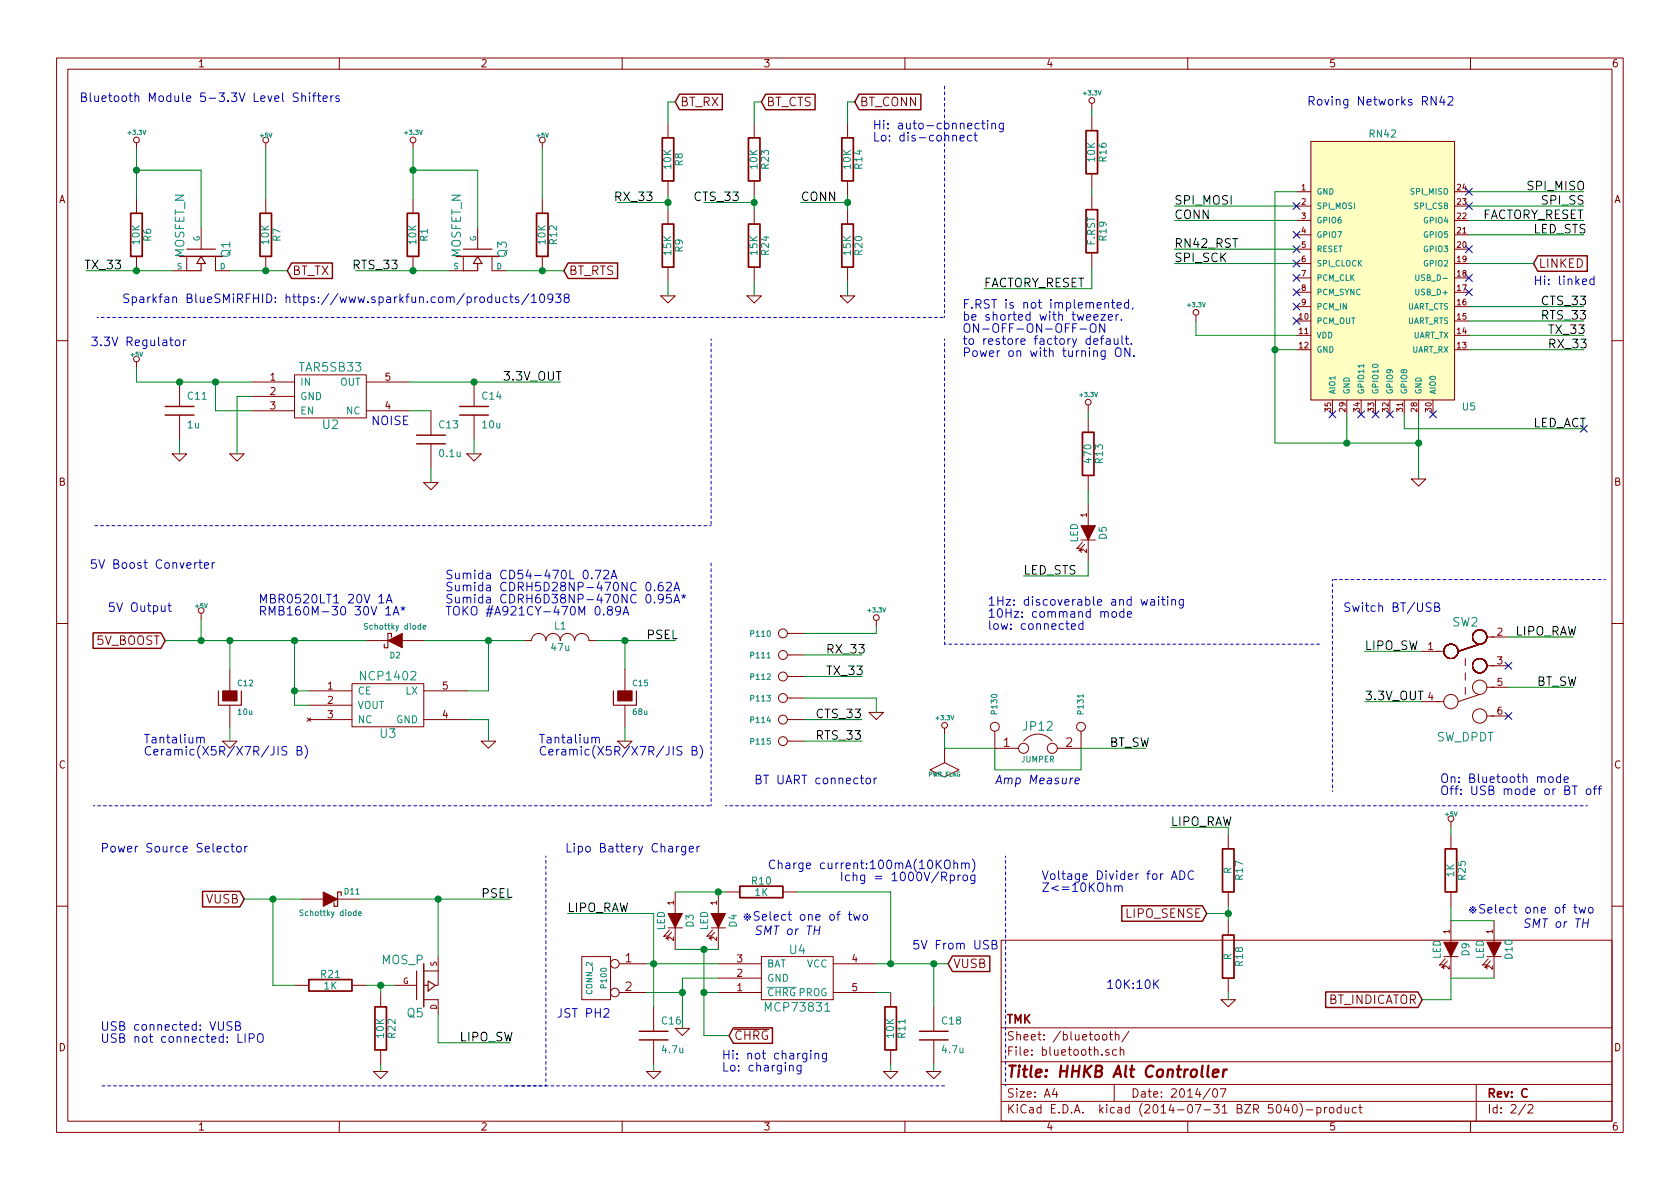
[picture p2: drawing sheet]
EESchema Schematic File Version 2
LIBS:keyboard_parts
LIBS:HHKB_controller-cache
LIBS:power
LIBS:device
LIBS:transistors
LIBS:conn
LIBS:linear
LIBS:regul
LIBS:74xx
LIBS:cmos4000
LIBS:adc-dac
LIBS:memory
LIBS:xilinx
LIBS:special
LIBS:microcontrollers
LIBS:dsp
LIBS:microchip
LIBS:analog_switches
LIBS:motorola
LIBS:texas
LIBS:intel
LIBS:audio
LIBS:interface
LIBS:digital-audio
LIBS:philips
LIBS:display
LIBS:cypress
LIBS:siliconi
LIBS:opto
LIBS:atmel
LIBS:contrib
LIBS:valves
LIBS:HHKB_controller-cache
EELAYER 24 0
EELAYER END
$Descr A4 11693 8268
encoding utf-8
Sheet 2 2
Title "HHKB Alt Controller"
Date "2014/07"
Rev "C"
Comp "TMK"
Comment1 ""
Comment2 ""
Comment3 ""
Comment4 ""
$EndDescr
$Comp
L CONN_2 P100
U 1 1
P 4150 6800
F 0 "P100" V 4100 6800 40  0000 C CNN
F 1 "CONN_2" V 4200 6800 40  0000 C CNN
F 2 "" H 4150 6800 60  0000 C CNN
F 3 "" H 4150 6800 60  0000 C CNN
	1    4150 6800
	-1   0    0    -1  
$EndComp
Text Notes 3875 7075 0    60   ~ 0
JST PH2
$Comp
L GND #PWR030
U 1 1
P 4750 7150
F 0 "#PWR030" H 4750 7150 30  0001 C CNN
F 1 "GND" H 4750 7080 30  0001 C CNN
F 2 "" H 4750 7150 60  0000 C CNN
F 3 "" H 4750 7150 60  0000 C CNN
	1    4750 7150
	1    0    0    -1  
$EndComp
$Comp
L LTC4054 U4
U 1 1
P 5550 6800
F 0 "U4" H 5550 6600 60  0000 C CNN
F 1 "MCP73831" H 5550 7000 60  0000 C CNN
F 2 "" H 5550 6800 60  0000 C CNN
F 3 "" H 5550 6800 60  0000 C CNN
	1    5550 6800
	1    0    0    1   
$EndComp
Text GLabel 6600 6700 2    60   Input ~ 0
VUSB
$Comp
L HT7750A U3
U 1 1
P 2700 4900
F 0 "U3" H 2700 4700 60  0000 C CNN
F 1 "NCP1402" H 2700 5100 60  0000 C CNN
F 2 "" H 2700 4900 60  0000 C CNN
F 3 "" H 2700 4900 60  0000 C CNN
	1    2700 4900
	1    0    0    -1  
$EndComp
$Comp
L C C11
U 1 1
P 1250 2850
F 0 "C11" H 1300 2950 50  0000 L CNN
F 1 "1u" H 1300 2750 50  0000 L CNN
F 2 "" H 1250 2850 60  0000 C CNN
F 3 "" H 1250 2850 60  0000 C CNN
	1    1250 2850
	1    0    0    -1  
$EndComp
$Comp
L C C14
U 1 1
P 3300 2850
F 0 "C14" H 3350 2950 50  0000 L CNN
F 1 "10u" H 3350 2750 50  0000 L CNN
F 2 "" H 3300 2850 60  0000 C CNN
F 3 "" H 3300 2850 60  0000 C CNN
	1    3300 2850
	1    0    0    -1  
$EndComp
$Comp
L CAPAPOL C15
U 1 1
P 4350 4850
F 0 "C15" H 4400 4950 40  0000 L CNN
F 1 "68u" H 4400 4750 40  0000 L CNN
F 2 "" H 4450 4700 30  0000 C CNN
F 3 "" H 4350 4850 300 0000 C CNN
	1    4350 4850
	1    0    0    -1  
$EndComp
$Comp
L CAPAPOL C12
U 1 1
P 1600 4850
F 0 "C12" H 1650 4950 40  0000 L CNN
F 1 "10u" H 1650 4750 40  0000 L CNN
F 2 "" H 1700 4700 30  0000 C CNN
F 3 "" H 1600 4850 300 0000 C CNN
	1    1600 4850
	1    0    0    -1  
$EndComp
$Comp
L INDUCTOR_SMALL L1
U 1 1
P 3900 4450
F 0 "L1" H 3900 4550 50  0000 C CNN
F 1 "47u" H 3900 4400 50  0000 C CNN
F 2 "" H 3900 4450 60  0000 C CNN
F 3 "" H 3900 4450 60  0000 C CNN
	1    3900 4450
	1    0    0    -1  
$EndComp
Text Label 4500 4450 0    60   ~ 0
PSEL
$Comp
L GND #PWR031
U 1 1
P 1600 5150
F 0 "#PWR031" H 1600 5150 30  0001 C CNN
F 1 "GND" H 1600 5080 30  0001 C CNN
F 2 "" H 1600 5150 60  0000 C CNN
F 3 "" H 1600 5150 60  0000 C CNN
	1    1600 5150
	1    0    0    -1  
$EndComp
$Comp
L GND #PWR032
U 1 1
P 4350 5150
F 0 "#PWR032" H 4350 5150 30  0001 C CNN
F 1 "GND" H 4350 5080 30  0001 C CNN
F 2 "" H 4350 5150 60  0000 C CNN
F 3 "" H 4350 5150 60  0000 C CNN
	1    4350 5150
	1    0    0    -1  
$EndComp
$Comp
L GND #PWR033
U 1 1
P 3400 5150
F 0 "#PWR033" H 3400 5150 30  0001 C CNN
F 1 "GND" H 3400 5080 30  0001 C CNN
F 2 "" H 3400 5150 60  0000 C CNN
F 3 "" H 3400 5150 60  0000 C CNN
	1    3400 5150
	1    0    0    -1  
$EndComp
Text Notes 1000 5250 0    60   ~ 0
Tantalium\nCeramic(X5R/X7R/JIS B)
Text Notes 3750 5250 0    60   ~ 0
Tantalium\nCeramic(X5R/X7R/JIS B)
Text GLabel 1150 4450 0    60   Input ~ 0
5V_BOOST
$Comp
L LDO_REGULATOR U2
U 1 1
P 2300 2750
F 0 "U2" H 2300 2550 60  0000 C CNN
F 1 "TAR5SB33" H 2300 2950 60  0000 C CNN
F 2 "" H 2300 2750 60  0000 C CNN
F 3 "" H 2300 2750 60  0000 C CNN
	1    2300 2750
	1    0    0    -1  
$EndComp
$Comp
L GND #PWR034
U 1 1
P 1250 3150
F 0 "#PWR034" H 1250 3150 30  0001 C CNN
F 1 "GND" H 1250 3080 30  0001 C CNN
F 2 "" H 1250 3150 60  0000 C CNN
F 3 "" H 1250 3150 60  0000 C CNN
	1    1250 3150
	1    0    0    -1  
$EndComp
$Comp
L GND #PWR035
U 1 1
P 3300 3150
F 0 "#PWR035" H 3300 3150 30  0001 C CNN
F 1 "GND" H 3300 3080 30  0001 C CNN
F 2 "" H 3300 3150 60  0000 C CNN
F 3 "" H 3300 3150 60  0000 C CNN
	1    3300 3150
	1    0    0    -1  
$EndComp
$Comp
L GND #PWR036
U 1 1
P 1650 3150
F 0 "#PWR036" H 1650 3150 30  0001 C CNN
F 1 "GND" H 1650 3080 30  0001 C CNN
F 2 "" H 1650 3150 60  0000 C CNN
F 3 "" H 1650 3150 60  0000 C CNN
	1    1650 3150
	1    0    0    -1  
$EndComp
$Comp
L C C13
U 1 1
P 3000 3050
F 0 "C13" H 3050 3150 50  0000 L CNN
F 1 "0.1u" H 3050 2950 50  0000 L CNN
F 2 "" H 3000 3050 60  0000 C CNN
F 3 "" H 3000 3050 60  0000 C CNN
	1    3000 3050
	1    0    0    -1  
$EndComp
$Comp
L GND #PWR037
U 1 1
P 3000 3350
F 0 "#PWR037" H 3000 3350 30  0001 C CNN
F 1 "GND" H 3000 3280 30  0001 C CNN
F 2 "" H 3000 3350 60  0000 C CNN
F 3 "" H 3000 3350 60  0000 C CNN
	1    3000 3350
	1    0    0    -1  
$EndComp
Text Notes 2850 2950 2    60   ~ 0
NOISE
Text Notes 1500 3950 2    60   ~ 0
5V Boost Converter
Text Notes 1300 2400 2    60   ~ 0
3.3V Regulator
Text Notes 2375 700  2    60   ~ 0
Bluetooth Module 5-3.3V Level Shifters
$Comp
L R R6
U 1 1
P 950 1625
F 0 "R6" V 1030 1625 50  0000 C CNN
F 1 "10K" V 950 1625 50  0000 C CNN
F 2 "" H 950 1625 60  0000 C CNN
F 3 "" H 950 1625 60  0000 C CNN
	1    950  1625
	1    0    0    -1  
$EndComp
$Comp
L R R7
U 1 1
P 1850 1625
F 0 "R7" V 1930 1625 50  0000 C CNN
F 1 "10K" V 1850 1625 50  0000 C CNN
F 2 "" H 1850 1625 60  0000 C CNN
F 3 "" H 1850 1625 60  0000 C CNN
	1    1850 1625
	1    0    0    -1  
$EndComp
$Comp
L R R8
U 1 1
P 4650 1100
F 0 "R8" V 4730 1100 50  0000 C CNN
F 1 "10K" V 4650 1100 50  0000 C CNN
F 2 "" H 4650 1100 60  0000 C CNN
F 3 "" H 4650 1100 60  0000 C CNN
	1    4650 1100
	1    0    0    -1  
$EndComp
$Comp
L R R9
U 1 1
P 4650 1700
F 0 "R9" V 4730 1700 50  0000 C CNN
F 1 "15K" V 4650 1700 50  0000 C CNN
F 2 "" H 4650 1700 60  0000 C CNN
F 3 "" H 4650 1700 60  0000 C CNN
	1    4650 1700
	1    0    0    -1  
$EndComp
$Comp
L GND #PWR038
U 1 1
P 4650 2050
F 0 "#PWR038" H 4650 2050 30  0001 C CNN
F 1 "GND" H 4650 1980 30  0001 C CNN
F 2 "" H 4650 2050 60  0000 C CNN
F 3 "" H 4650 2050 60  0000 C CNN
	1    4650 2050
	1    0    0    -1  
$EndComp
$Comp
L +5V #PWR039
U 1 1
P 1850 1025
F 0 "#PWR039" H 1850 1115 20  0001 C CNN
F 1 "+5V" H 1850 1115 30  0000 C CNN
F 2 "" H 1850 1025 60  0000 C CNN
F 3 "" H 1850 1025 60  0000 C CNN
	1    1850 1025
	1    0    0    -1  
$EndComp
$Comp
L +3.3V #PWR040
U 1 1
P 950 1025
F 0 "#PWR040" H 950 985 30  0001 C CNN
F 1 "+3.3V" H 950 1135 30  0000 C CNN
F 2 "" H 950 1025 60  0000 C CNN
F 3 "" H 950 1025 60  0000 C CNN
	1    950  1025
	1    0    0    -1  
$EndComp
Text Label 850  1875 2    60   ~ 0
TX_33
Text Label 4550 1400 2    60   ~ 0
RX_33
Text GLabel 4700 700  2    60   Input ~ 0
BT_RX
Text GLabel 2000 1875 2    60   Input ~ 0
BT_TX
Text Notes 4875 5925 2    60   ~ 0
Lipo Battery Charger
Text Notes 10125 725  2    60   ~ 0
Roving Networks RN42
$Comp
L LED D4
U 1 1
P 5000 6400
F 0 "D4" H 5000 6500 50  0000 C CNN
F 1 "LED" H 5000 6300 50  0000 C CNN
F 2 "" H 5000 6400 60  0000 C CNN
F 3 "" H 5000 6400 60  0000 C CNN
	1    5000 6400
	0    1    1    0   
$EndComp
$Comp
L R R10
U 1 1
P 5300 6200
F 0 "R10" V 5380 6200 50  0000 C CNN
F 1 "1K" V 5300 6200 50  0000 C CNN
F 2 "" H 5300 6200 60  0000 C CNN
F 3 "" H 5300 6200 60  0000 C CNN
	1    5300 6200
	0    -1   -1   0   
$EndComp
$Comp
L R R11
U 1 1
P 6200 7150
F 0 "R11" V 6280 7150 50  0000 C CNN
F 1 "10K" V 6200 7150 50  0000 C CNN
F 2 "" H 6200 7150 60  0000 C CNN
F 3 "" H 6200 7150 60  0000 C CNN
	1    6200 7150
	1    0    0    -1  
$EndComp
$Comp
L GND #PWR041
U 1 1
P 6200 7450
F 0 "#PWR041" H 6200 7450 30  0001 C CNN
F 1 "GND" H 6200 7380 30  0001 C CNN
F 2 "" H 6200 7450 60  0000 C CNN
F 3 "" H 6200 7450 60  0000 C CNN
	1    6200 7450
	1    0    0    -1  
$EndComp
Text Notes 6800 6125 2    60   ~ 0
Charge current:100mA(10KOhm)\nIchg = 1000V/Rprog
Text Notes 6350 6600 0    60   ~ 0
5V From USB
Text Notes 750  4250 0    60   ~ 0
5V Output
$Comp
L CONN_1 P111
U 1 1
P 5450 4550
F 0 "P111" H 5530 4550 40  0000 L CNN
F 1 "CONN_1" H 5450 4605 30  0001 C CNN
F 2 "" H 5450 4550 60  0000 C CNN
F 3 "" H 5450 4550 60  0000 C CNN
	1    5450 4550
	-1   0    0    1   
$EndComp
$Comp
L CONN_1 P112
U 1 1
P 5450 4700
F 0 "P112" H 5530 4700 40  0000 L CNN
F 1 "CONN_1" H 5450 4755 30  0001 C CNN
F 2 "" H 5450 4700 60  0000 C CNN
F 3 "" H 5450 4700 60  0000 C CNN
	1    5450 4700
	-1   0    0    1   
$EndComp
$Comp
L CONN_1 P110
U 1 1
P 5450 4400
F 0 "P110" H 5530 4400 40  0000 L CNN
F 1 "CONN_1" H 5450 4455 30  0001 C CNN
F 2 "" H 5450 4400 60  0000 C CNN
F 3 "" H 5450 4400 60  0000 C CNN
	1    5450 4400
	-1   0    0    1   
$EndComp
$Comp
L CONN_1 P113
U 1 1
P 5450 4850
F 0 "P113" H 5530 4850 40  0000 L CNN
F 1 "CONN_1" H 5450 4905 30  0001 C CNN
F 2 "" H 5450 4850 60  0000 C CNN
F 3 "" H 5450 4850 60  0000 C CNN
	1    5450 4850
	-1   0    0    1   
$EndComp
Text Label 5750 4550 0    60   ~ 0
RX_33
Text Label 5750 4700 0    60   ~ 0
TX_33
Text Notes 5250 5450 0    60   ~ 0
BT UART connector
$Comp
L +3.3V #PWR042
U 1 1
P 6100 4350
F 0 "#PWR042" H 6100 4310 30  0001 C CNN
F 1 "+3.3V" H 6100 4460 30  0000 C CNN
F 2 "" H 6100 4350 60  0000 C CNN
F 3 "" H 6100 4350 60  0000 C CNN
	1    6100 4350
	1    0    0    -1  
$EndComp
$Comp
L GND #PWR043
U 1 1
P 6100 4950
F 0 "#PWR043" H 6100 4950 30  0001 C CNN
F 1 "GND" H 6100 4880 30  0001 C CNN
F 2 "" H 6100 4950 60  0000 C CNN
F 3 "" H 6100 4950 60  0000 C CNN
	1    6100 4950
	1    0    0    -1  
$EndComp
$Comp
L CONN_1 P115
U 1 1
P 5450 5150
F 0 "P115" H 5530 5150 40  0000 L CNN
F 1 "CONN_1" H 5450 5205 30  0001 C CNN
F 2 "" H 5450 5150 60  0000 C CNN
F 3 "" H 5450 5150 60  0000 C CNN
	1    5450 5150
	-1   0    0    1   
$EndComp
Text Label 6000 5150 2    60   ~ 0
RTS_33
$Comp
L C C18
U 1 1
P 6500 7200
F 0 "C18" H 6550 7300 50  0000 L CNN
F 1 "4.7u" H 6550 7100 50  0000 L CNN
F 2 "" H 6500 7200 60  0000 C CNN
F 3 "" H 6500 7200 60  0000 C CNN
	1    6500 7200
	1    0    0    -1  
$EndComp
$Comp
L GND #PWR044
U 1 1
P 6500 7450
F 0 "#PWR044" H 6500 7450 30  0001 C CNN
F 1 "GND" H 6500 7380 30  0001 C CNN
F 2 "" H 6500 7450 60  0000 C CNN
F 3 "" H 6500 7450 60  0000 C CNN
	1    6500 7450
	1    0    0    -1  
$EndComp
$Comp
L DIODESCH D2
U 1 1
P 2750 4450
F 0 "D2" H 2750 4550 40  0000 C CNN
F 1 "Schottky diode" H 2750 4350 40  0000 C CNN
F 2 "" H 2750 4450 60  0000 C CNN
F 3 "" H 2750 4450 60  0000 C CNN
	1    2750 4450
	-1   0    0    1   
$EndComp
$Comp
L LED D3
U 1 1
P 4700 6400
F 0 "D3" H 4700 6500 50  0000 C CNN
F 1 "LED" H 4700 6300 50  0000 C CNN
F 2 "" H 4700 6400 60  0000 C CNN
F 3 "" H 4700 6400 60  0000 C CNN
	1    4700 6400
	0    1    1    0   
$EndComp
$Comp
L MOSFET_N Q1
U 1 1
P 1400 1775
F 0 "Q1" H 1410 1945 60  0000 R CNN
F 1 "MOSFET_N" H 1410 1625 60  0000 R CNN
F 2 "" H 1400 1775 60  0000 C CNN
F 3 "" H 1400 1775 60  0000 C CNN
	1    1400 1775
	0    1    1    0   
$EndComp
$Comp
L CONN_1 P130
U 1 1
P 6925 5050
F 0 "P130" H 7005 5050 40  0000 L CNN
F 1 "CONN_1" H 6925 5105 30  0001 C CNN
F 2 "" H 6925 5050 60  0000 C CNN
F 3 "" H 6925 5050 60  0000 C CNN
	1    6925 5050
	0    -1   -1   0   
$EndComp
$Comp
L CONN_1 P131
U 1 1
P 7525 5050
F 0 "P131" H 7605 5050 40  0000 L CNN
F 1 "CONN_1" H 7525 5105 30  0001 C CNN
F 2 "" H 7525 5050 60  0000 C CNN
F 3 "" H 7525 5050 60  0000 C CNN
	1    7525 5050
	0    -1   -1   0   
$EndComp
$Comp
L JUMPER JP12
U 1 1
P 7225 5200
F 0 "JP12" H 7225 5350 60  0000 C CNN
F 1 "JUMPER" H 7225 5120 40  0000 C CNN
F 2 "" H 7225 5200 60  0000 C CNN
F 3 "" H 7225 5200 60  0000 C CNN
	1    7225 5200
	1    0    0    -1  
$EndComp
Text Notes 6925 5450 0    60   Italic 0
Amp Measure
$Comp
L LED D5
U 1 1
P 7575 3700
F 0 "D5" H 7575 3800 50  0000 C CNN
F 1 "LED" H 7575 3600 50  0000 C CNN
F 2 "" H 7575 3700 60  0000 C CNN
F 3 "" H 7575 3700 60  0000 C CNN
	1    7575 3700
	0    1    1    0   
$EndComp
Text Notes 5250 6500 0    60   Italic 0
SMT or TH
$Comp
L R R17
U 1 1
P 8550 6050
F 0 "R17" V 8630 6050 50  0000 C CNN
F 1 "R" V 8550 6050 50  0000 C CNN
F 2 "" H 8550 6050 60  0000 C CNN
F 3 "" H 8550 6050 60  0000 C CNN
	1    8550 6050
	1    0    0    -1  
$EndComp
$Comp
L R R18
U 1 1
P 8550 6650
F 0 "R18" V 8630 6650 50  0000 C CNN
F 1 "R" V 8550 6650 50  0000 C CNN
F 2 "" H 8550 6650 60  0000 C CNN
F 3 "" H 8550 6650 60  0000 C CNN
	1    8550 6650
	1    0    0    -1  
$EndComp
$Comp
L GND #PWR045
U 1 1
P 8550 6950
F 0 "#PWR045" H 8550 6950 30  0001 C CNN
F 1 "GND" H 8550 6880 30  0001 C CNN
F 2 "" H 8550 6950 60  0000 C CNN
F 3 "" H 8550 6950 60  0000 C CNN
	1    8550 6950
	1    0    0    -1  
$EndComp
Text GLabel 8400 6350 0    60   Input ~ 0
LIPO_SENSE
Text Notes 7250 6200 0    60   ~ 0
Voltage Divider for ADC\nZ<=10KOhm
$Comp
L RN42 U5
U 1 1
P 9625 1875
F 0 "U5" H 10225 925 50  0000 C CNN
F 1 "RN42" H 9625 2825 50  0000 C CNN
F 2 "" H 9625 1875 60  0000 C CNN
F 3 "" H 9625 1875 60  0000 C CNN
	1    9625 1875
	1    0    0    -1  
$EndComp
$Comp
L GND #PWR046
U 1 1
P 9875 3325
F 0 "#PWR046" H 9875 3325 30  0001 C CNN
F 1 "GND" H 9875 3255 30  0001 C CNN
F 2 "" H 9875 3325 60  0000 C CNN
F 3 "" H 9875 3325 60  0000 C CNN
	1    9875 3325
	1    0    0    -1  
$EndComp
Text Label 10775 2325 0    60   ~ 0
TX_33
Text Label 10775 2425 0    60   ~ 0
RX_33
NoConn ~ 9025 1925
NoConn ~ 9025 2025
NoConn ~ 9025 2125
NoConn ~ 9025 2225
NoConn ~ 10225 1925
NoConn ~ 10225 2025
Text Label 8175 1725 0    60   ~ 0
RN42_RST
Text Label 10675 2975 0    60   ~ 0
LED_ACT
Text Label 10675 1625 0    60   ~ 0
LED_STS
Text Label 10725 2125 0    60   ~ 0
CTS_33
Text Label 10725 2225 0    60   ~ 0
RTS_33
NoConn ~ 10225 1725
NoConn ~ 9025 1625
$Comp
L R R16
U 1 1
P 7600 1050
F 0 "R16" V 7680 1050 50  0000 C CNN
F 1 "10K" V 7600 1050 50  0000 C CNN
F 2 "" H 7600 1050 60  0000 C CNN
F 3 "" H 7600 1050 60  0000 C CNN
	1    7600 1050
	1    0    0    -1  
$EndComp
$Comp
L R R19
U 1 1
P 7600 1600
F 0 "R19" V 7680 1600 50  0000 C CNN
F 1 "F.RST" V 7600 1600 50  0000 C CNN
F 2 "" H 7600 1600 60  0000 C CNN
F 3 "" H 7600 1600 60  0000 C CNN
	1    7600 1600
	1    0    0    -1  
$EndComp
Text Label 10325 1525 0    60   ~ 0
FACTORY_RESET
$Comp
L +3.3V #PWR047
U 1 1
P 7600 750
F 0 "#PWR047" H 7600 710 30  0001 C CNN
F 1 "+3.3V" H 7600 860 30  0000 C CNN
F 2 "" H 7600 750 60  0000 C CNN
F 3 "" H 7600 750 60  0000 C CNN
	1    7600 750 
	1    0    0    -1  
$EndComp
Text Label 6850 2000 0    60   ~ 0
FACTORY_RESET
Text Notes 6700 2475 0    60   ~ 0
F.RST is not implemented,\nbe shorted with tweezer.\nON-OFF-ON-OFF-ON\nto restore factory default.\nPower on with turning ON.
$Comp
L +3.3V #PWR048
U 1 1
P 7575 2850
F 0 "#PWR048" H 7575 2810 30  0001 C CNN
F 1 "+3.3V" H 7575 2960 30  0000 C CNN
F 2 "" H 7575 2850 60  0000 C CNN
F 3 "" H 7575 2850 60  0000 C CNN
	1    7575 2850
	1    0    0    -1  
$EndComp
$Comp
L R R13
U 1 1
P 7575 3150
F 0 "R13" V 7655 3150 50  0000 C CNN
F 1 "470" V 7575 3150 50  0000 C CNN
F 2 "" H 7575 3150 60  0000 C CNN
F 3 "" H 7575 3150 60  0000 C CNN
	1    7575 3150
	1    0    0    -1  
$EndComp
Text Label 7125 4000 0    60   ~ 0
LED_STS
NoConn ~ 9675 2875
NoConn ~ 9575 2875
NoConn ~ 9475 2875
NoConn ~ 9275 2875
NoConn ~ 9975 2875
$Comp
L R R1
U 1 1
P 2875 1625
F 0 "R1" V 2955 1625 50  0000 C CNN
F 1 "10K" V 2875 1625 50  0000 C CNN
F 2 "" H 2875 1625 60  0000 C CNN
F 3 "" H 2875 1625 60  0000 C CNN
	1    2875 1625
	1    0    0    -1  
$EndComp
$Comp
L R R12
U 1 1
P 3775 1625
F 0 "R12" V 3855 1625 50  0000 C CNN
F 1 "10K" V 3775 1625 50  0000 C CNN
F 2 "" H 3775 1625 60  0000 C CNN
F 3 "" H 3775 1625 60  0000 C CNN
	1    3775 1625
	1    0    0    -1  
$EndComp
$Comp
L +5V #PWR049
U 1 1
P 3775 1025
F 0 "#PWR049" H 3775 1115 20  0001 C CNN
F 1 "+5V" H 3775 1115 30  0000 C CNN
F 2 "" H 3775 1025 60  0000 C CNN
F 3 "" H 3775 1025 60  0000 C CNN
	1    3775 1025
	1    0    0    -1  
$EndComp
$Comp
L +3.3V #PWR050
U 1 1
P 2875 1025
F 0 "#PWR050" H 2875 985 30  0001 C CNN
F 1 "+3.3V" H 2875 1135 30  0000 C CNN
F 2 "" H 2875 1025 60  0000 C CNN
F 3 "" H 2875 1025 60  0000 C CNN
	1    2875 1025
	1    0    0    -1  
$EndComp
Text Label 2775 1875 2    60   ~ 0
RTS_33
Text GLabel 3925 1875 2    60   Input ~ 0
BT_RTS
$Comp
L MOSFET_N Q3
U 1 1
P 3325 1775
F 0 "Q3" H 3335 1945 60  0000 R CNN
F 1 "MOSFET_N" H 3335 1625 60  0000 R CNN
F 2 "" H 3325 1775 60  0000 C CNN
F 3 "" H 3325 1775 60  0000 C CNN
	1    3325 1775
	0    1    1    0   
$EndComp
Text Label 10625 1325 0    60   ~ 0
SPI_MISO
Text Label 10725 1425 0    60   ~ 0
SPI_SS
Text Label 8175 1425 0    60   ~ 0
SPI_MOSI
Text Label 8175 1825 0    60   ~ 0
SPI_SCK
Text Notes 6875 4375 0    60   ~ 0
1Hz: discoverable and waiting\n10Hz: command mode\nlow: connected
Text Notes 850  2100 0    60   ~ 0
Sparkfan BlueSMiRFHID: https://www.sparkfun.com/products/10938
NoConn ~ 9025 1725
Text Notes 700  5925 0    60   ~ 0
Power Source Selector
Text GLabel 1700 6250 0    60   Input ~ 0
VUSB
$Comp
L R R22
U 1 1
P 2650 7150
F 0 "R22" V 2730 7150 50  0000 C CNN
F 1 "10K" V 2650 7150 50  0000 C CNN
F 2 "" H 2650 7150 60  0000 C CNN
F 3 "" H 2650 7150 60  0000 C CNN
	1    2650 7150
	1    0    0    -1  
$EndComp
$Comp
L R R21
U 1 1
P 2300 6850
F 0 "R21" V 2380 6850 50  0000 C CNN
F 1 "1K" V 2300 6850 50  0000 C CNN
F 2 "" H 2300 6850 60  0000 C CNN
F 3 "" H 2300 6850 60  0000 C CNN
	1    2300 6850
	0    -1   -1   0   
$EndComp
$Comp
L MOS_P Q5
U 1 1
P 2950 6850
F 0 "Q5" H 2950 7040 60  0000 R CNN
F 1 "MOS_P" H 2950 6670 60  0000 R CNN
F 2 "" H 2950 6850 60  0000 C CNN
F 3 "" H 2950 6850 60  0000 C CNN
	1    2950 6850
	1    0    0    1   
$EndComp
Text Label 3350 6250 0    60   ~ 0
PSEL
$Comp
L GND #PWR051
U 1 1
P 2650 7450
F 0 "#PWR051" H 2650 7450 30  0001 C CNN
F 1 "GND" H 2650 7380 30  0001 C CNN
F 2 "" H 2650 7450 60  0000 C CNN
F 3 "" H 2650 7450 60  0000 C CNN
	1    2650 7450
	1    0    0    -1  
$EndComp
$Comp
L +5V #PWR052
U 1 1
P 1400 4300
F 0 "#PWR052" H 1400 4390 20  0001 C CNN
F 1 "+5V" H 1400 4390 30  0000 C CNN
F 2 "" H 1400 4300 60  0000 C CNN
F 3 "" H 1400 4300 60  0000 C CNN
	1    1400 4300
	1    0    0    -1  
$EndComp
$Comp
L +5V #PWR053
U 1 1
P 950 2550
F 0 "#PWR053" H 950 2640 20  0001 C CNN
F 1 "+5V" H 950 2640 30  0000 C CNN
F 2 "" H 950 2550 60  0000 C CNN
F 3 "" H 950 2550 60  0000 C CNN
	1    950  2550
	1    0    0    -1  
$EndComp
Text Notes 700  7250 0    60   ~ 0
USB connected: VUSB\nUSB not connected: LIPO
Text Notes 6050 6400 2    60   ~ 0
※Select one of two
Text Label 10550 4425 0    60   ~ 0
LIPO_RAW
$Comp
L +3.3V #PWR054
U 1 1
P 6575 5100
F 0 "#PWR054" H 6575 5060 30  0001 C CNN
F 1 "+3.3V" H 6575 5210 30  0000 C CNN
F 2 "" H 6575 5100 60  0000 C CNN
F 3 "" H 6575 5100 60  0000 C CNN
	1    6575 5100
	1    0    0    -1  
$EndComp
Text Label 9500 4525 0    60   ~ 0
LIPO_SW
Text Label 3200 7250 0    60   ~ 0
LIPO_SW
Text Label 3950 6350 0    60   ~ 0
LIPO_RAW
Text Label 10700 4775 0    60   ~ 0
BT_SW
$Comp
L +3.3V #PWR055
U 1 1
P 8325 2225
F 0 "#PWR055" H 8325 2185 30  0001 C CNN
F 1 "+3.3V" H 8325 2335 30  0000 C CNN
F 2 "" H 8325 2225 60  0000 C CNN
F 3 "" H 8325 2225 60  0000 C CNN
	1    8325 2225
	1    0    0    -1  
$EndComp
Text Notes 9350 4250 0    60   ~ 0
Switch BT/USB
$Comp
L R R23
U 1 1
P 5250 1100
F 0 "R23" V 5330 1100 50  0000 C CNN
F 1 "10K" V 5250 1100 50  0000 C CNN
F 2 "" H 5250 1100 60  0000 C CNN
F 3 "" H 5250 1100 60  0000 C CNN
	1    5250 1100
	1    0    0    -1  
$EndComp
$Comp
L R R24
U 1 1
P 5250 1700
F 0 "R24" V 5330 1700 50  0000 C CNN
F 1 "15K" V 5250 1700 50  0000 C CNN
F 2 "" H 5250 1700 60  0000 C CNN
F 3 "" H 5250 1700 60  0000 C CNN
	1    5250 1700
	1    0    0    -1  
$EndComp
$Comp
L GND #PWR056
U 1 1
P 5250 2050
F 0 "#PWR056" H 5250 2050 30  0001 C CNN
F 1 "GND" H 5250 1980 30  0001 C CNN
F 2 "" H 5250 2050 60  0000 C CNN
F 3 "" H 5250 2050 60  0000 C CNN
	1    5250 2050
	1    0    0    -1  
$EndComp
Text Label 5150 1400 2    60   ~ 0
CTS_33
Text GLabel 5300 700  2    60   Input ~ 0
BT_CTS
Text Label 8150 5750 0    60   ~ 0
LIPO_RAW
Text GLabel 9900 6950 0    60   Input ~ 0
BT_INDICATOR
$Comp
L R R25
U 1 1
P 10100 6050
F 0 "R25" V 10180 6050 50  0000 C CNN
F 1 "1K" V 10100 6050 50  0000 C CNN
F 2 "" H 10100 6050 60  0000 C CNN
F 3 "" H 10100 6050 60  0000 C CNN
	1    10100 6050
	1    0    0    -1  
$EndComp
$Comp
L LED D9
U 1 1
P 10100 6600
F 0 "D9" H 10100 6700 50  0000 C CNN
F 1 "LED" H 10100 6500 50  0000 C CNN
F 2 "" H 10100 6600 60  0000 C CNN
F 3 "" H 10100 6600 60  0000 C CNN
	1    10100 6600
	0    1    1    0   
$EndComp
$Comp
L LED D10
U 1 1
P 10400 6600
F 0 "D10" H 10400 6700 50  0000 C CNN
F 1 "LED" H 10400 6500 50  0000 C CNN
F 2 "" H 10400 6600 60  0000 C CNN
F 3 "" H 10400 6600 60  0000 C CNN
	1    10400 6600
	0    1    1    0   
$EndComp
$Comp
L +5V #PWR057
U 1 1
P 10100 5750
F 0 "#PWR057" H 10100 5840 20  0001 C CNN
F 1 "+5V" H 10100 5840 30  0000 C CNN
F 2 "" H 10100 5750 60  0000 C CNN
F 3 "" H 10100 5750 60  0000 C CNN
	1    10100 5750
	1    0    0    -1  
$EndComp
Text Notes 11100 6350 2    60   ~ 0
※Select one of two
Text Notes 10600 6450 0    60   Italic 0
SMT or TH
$Comp
L CONN_1 P114
U 1 1
P 5450 5000
F 0 "P114" H 5530 5000 40  0000 L CNN
F 1 "CONN_1" H 5450 5055 30  0001 C CNN
F 2 "" H 5450 5000 60  0000 C CNN
F 3 "" H 5450 5000 60  0000 C CNN
	1    5450 5000
	-1   0    0    1   
$EndComp
Text Label 6000 5000 2    60   ~ 0
CTS_33
Text Notes 10025 5525 0    60   ~ 0
On: Bluetooth mode\nOff: USB mode or BT off
$Comp
L SW_DPDT SW2
U 1 1
P 10200 4725
F 0 "SW2" H 10200 5125 60  0000 C CNN
F 1 "SW_DPDT" H 10200 4325 60  0000 C CNN
F 2 "" H 10150 4725 60  0000 C CNN
F 3 "" H 10150 4725 60  0000 C CNN
	1    10200 4725
	1    0    0    -1  
$EndComp
NoConn ~ 10500 4975
NoConn ~ 10500 4625
Text Label 7725 5200 0    60   ~ 0
BT_SW
Text Label 3500 2650 0    60   ~ 0
3.3V_OUT
Text Label 9500 4875 0    60   ~ 0
3.3V_OUT
$Comp
L PWR_FLAG #FLG058
U 1 1
P 6575 5200
F 0 "#FLG058" H 6575 5295 30  0001 C CNN
F 1 "PWR_FLAG" H 6575 5380 30  0000 C CNN
F 2 "" H 6575 5200 60  0000 C CNN
F 3 "" H 6575 5200 60  0000 C CNN
	1    6575 5200
	-1   0    0    1   
$EndComp
Text Notes 1800 4275 0    60   ~ 0
MBR0520LT1 20V 1A\nRMB160M-30 30V 1A*
Text Notes 3100 4275 0    60   ~ 0
Sumida CD54−470L 0.72A\nSumida CDRH5D28NP-470NC 0.62A\nSumida CDRH6D38NP-470NC 0.95A*\nTOKO #A921CY-470M 0.89A
$Comp
L DIODESCH D11
U 1 1
P 2300 6250
F 0 "D11" H 2450 6300 40  0000 C CNN
F 1 "Schottky diode" H 2300 6150 40  0000 C CNN
F 2 "" H 2300 6250 60  0000 C CNN
F 3 "" H 2300 6250 60  0000 C CNN
	1    2300 6250
	1    0    0    -1  
$EndComp
$Comp
L C C16
U 1 1
P 4550 7200
F 0 "C16" H 4600 7300 50  0000 L CNN
F 1 "4.7u" H 4600 7100 50  0000 L CNN
F 2 "" H 4550 7200 60  0000 C CNN
F 3 "" H 4550 7200 60  0000 C CNN
	1    4550 7200
	1    0    0    -1  
$EndComp
$Comp
L GND #PWR059
U 1 1
P 4550 7450
F 0 "#PWR059" H 4550 7450 30  0001 C CNN
F 1 "GND" H 4550 7380 30  0001 C CNN
F 2 "" H 4550 7450 60  0000 C CNN
F 3 "" H 4550 7450 60  0000 C CNN
	1    4550 7450
	1    0    0    -1  
$EndComp
NoConn ~ 11025 2975
Text Label 8175 1525 0    60   ~ 0
CONN
$Comp
L R R14
U 1 1
P 5900 1100
F 0 "R14" V 5980 1100 50  0000 C CNN
F 1 "10K" V 5900 1100 50  0000 C CNN
F 2 "" H 5900 1100 60  0000 C CNN
F 3 "" H 5900 1100 60  0000 C CNN
	1    5900 1100
	1    0    0    -1  
$EndComp
Text GLabel 5950 700  2    60   Input ~ 0
BT_CONN
Text Label 5575 1400 0    60   ~ 0
CONN
Text Notes 7700 6875 0    60   ~ 0
10K:10K
$Comp
L R R20
U 1 1
P 5900 1700
F 0 "R20" V 5980 1700 50  0000 C CNN
F 1 "15K" V 5900 1700 50  0000 C CNN
F 2 "" H 5900 1700 60  0000 C CNN
F 3 "" H 5900 1700 60  0000 C CNN
	1    5900 1700
	1    0    0    -1  
$EndComp
$Comp
L GND #PWR060
U 1 1
P 5900 2050
F 0 "#PWR060" H 5900 2050 30  0001 C CNN
F 1 "GND" H 5900 1980 30  0001 C CNN
F 2 "" H 5900 2050 60  0000 C CNN
F 3 "" H 5900 2050 60  0000 C CNN
	1    5900 2050
	1    0    0    -1  
$EndComp
Text GLabel 5075 7200 2    60   Input ~ 0
~CHRG
Wire Notes Line
	6575 4475 9200 4475
Wire Notes Line
	6575 2350 6575 4475
Wire Notes Line
	6575 2200 6575 575 
Wire Wire Line
	5900 1950 5900 2050
Connection ~ 5900 1400
Wire Wire Line
	5900 1400 5575 1400
Wire Wire Line
	5900 1350 5900 1450
Wire Wire Line
	5900 700  5900 850 
Wire Wire Line
	5950 700  5900 700 
Wire Notes Line
	9275 4025 9275 5500
Wire Notes Line
	11175 4025 9275 4025
Wire Wire Line
	9025 1525 8175 1525
Wire Wire Line
	4550 7400 4550 7450
Wire Wire Line
	8325 2325 9025 2325
Wire Wire Line
	8325 2225 8325 2325
Wire Wire Line
	6575 5200 6925 5200
Wire Wire Line
	6575 5100 6575 5200
Wire Wire Line
	7525 5200 7975 5200
Wire Wire Line
	7525 5350 7525 5200
Wire Wire Line
	950  2550 950  2650
Wire Wire Line
	11025 2125 10225 2125
Wire Wire Line
	5600 5000 6000 5000
Wire Wire Line
	10100 6950 9900 6950
Wire Wire Line
	10100 6800 10100 6950
Wire Wire Line
	10100 5800 10100 5750
Wire Wire Line
	10400 6800 10100 6800
Wire Wire Line
	10100 6400 10100 6300
Wire Wire Line
	10400 6400 10100 6400
Wire Notes Line
	7000 7550 7000 5950
Wire Notes Line
	3525 7550 6575 7550
Wire Notes Line
	5050 5600 11050 5600
Wire Wire Line
	8400 6350 8550 6350
Wire Wire Line
	8550 5750 8150 5750
Wire Wire Line
	8550 5800 8550 5750
Connection ~ 6500 6700
Wire Wire Line
	6500 6700 6500 7000
Wire Wire Line
	6600 6700 6100 6700
Wire Wire Line
	4550 6350 4550 7000
Wire Notes Line
	4950 5600 4950 3900
Wire Notes Line
	650  5600 4950 5600
Wire Notes Line
	4950 3650 650  3650
Wire Notes Line
	3800 7550 700  7550
Wire Wire Line
	2475 1875 3125 1875
Wire Wire Line
	1200 1875 600  1875
Wire Wire Line
	2000 1875 1600 1875
Wire Wire Line
	3925 1875 3525 1875
Wire Wire Line
	5250 700  5300 700 
Wire Wire Line
	5250 1400 4900 1400
Connection ~ 5250 1400
Wire Wire Line
	5250 1350 5250 1450
Wire Wire Line
	5250 1950 5250 2050
Wire Wire Line
	5250 700  5250 850 
Wire Wire Line
	4650 700  4700 700 
Wire Wire Line
	4650 1400 4300 1400
Wire Notes Line
	3800 5950 3800 7550
Wire Wire Line
	2850 2650 3900 2650
Wire Wire Line
	9900 4875 9500 4875
Wire Wire Line
	9900 4525 9500 4525
Wire Wire Line
	10500 4775 10950 4775
Wire Wire Line
	10500 4425 10950 4425
Connection ~ 1400 4450
Wire Wire Line
	1400 4300 1400 4450
Wire Wire Line
	4500 6900 4750 6900
Connection ~ 4750 6900
Wire Wire Line
	4500 6700 5000 6700
Wire Wire Line
	5000 6800 4750 6800
Wire Wire Line
	4750 6800 4750 7150
Wire Wire Line
	2050 4900 2150 4900
Wire Wire Line
	2050 4450 2050 4900
Wire Wire Line
	1150 4450 2550 4450
Wire Wire Line
	2950 4450 3650 4450
Wire Wire Line
	3400 4450 3400 4800
Wire Wire Line
	3400 4800 3250 4800
Connection ~ 3400 4450
Wire Wire Line
	4150 4450 4700 4450
Wire Wire Line
	4350 4450 4350 4650
Connection ~ 4350 4450
Connection ~ 2050 4450
Wire Wire Line
	1600 4650 1600 4450
Connection ~ 1600 4450
Wire Wire Line
	4350 5050 4350 5150
Wire Wire Line
	1600 5050 1600 5150
Wire Wire Line
	3250 5000 3400 5000
Wire Wire Line
	3400 5000 3400 5150
Wire Wire Line
	2150 4800 2050 4800
Connection ~ 2050 4800
Wire Wire Line
	950  2650 1750 2650
Connection ~ 1250 2650
Connection ~ 3300 2650
Wire Wire Line
	3300 3050 3300 3150
Wire Wire Line
	1250 3150 1250 3050
Wire Wire Line
	1750 2750 1650 2750
Wire Wire Line
	1650 2750 1650 3150
Wire Wire Line
	1750 2850 1500 2850
Wire Wire Line
	1500 2850 1500 2650
Connection ~ 1500 2650
Wire Wire Line
	3000 3250 3000 3350
Wire Wire Line
	3000 2850 2850 2850
Wire Wire Line
	1400 1175 1400 1575
Connection ~ 950  1175
Wire Wire Line
	950  1025 950  1375
Wire Wire Line
	1850 1025 1850 1375
Connection ~ 1850 1875
Connection ~ 950  1875
Connection ~ 4650 1400
Wire Wire Line
	4650 1350 4650 1450
Wire Wire Line
	4650 1950 4650 2050
Wire Wire Line
	4650 700  4650 850 
Wire Wire Line
	1400 1175 950  1175
Wire Wire Line
	4900 6900 5000 6900
Wire Wire Line
	5550 6200 6200 6200
Wire Wire Line
	6200 6200 6200 6700
Connection ~ 6200 6700
Wire Wire Line
	6100 6900 6200 6900
Wire Wire Line
	6200 7450 6200 7400
Wire Wire Line
	5600 4550 6000 4550
Wire Wire Line
	5600 4400 6100 4400
Wire Wire Line
	5600 4850 6100 4850
Wire Wire Line
	5600 4700 6000 4700
Wire Wire Line
	5600 5150 6000 5150
Wire Wire Line
	6500 7400 6500 7450
Wire Wire Line
	3950 6350 4550 6350
Connection ~ 5000 6200
Wire Wire Line
	4700 6200 5050 6200
Wire Wire Line
	4700 6600 5000 6600
Wire Wire Line
	4900 6600 4900 7200
Connection ~ 4900 6600
Wire Wire Line
	6925 5200 6925 5350
Wire Wire Line
	6925 5350 7525 5350
Wire Wire Line
	8550 6300 8550 6400
Wire Wire Line
	8550 6900 8550 6950
Connection ~ 8550 6350
Connection ~ 4550 6700
Wire Wire Line
	9375 2875 9375 3075
Wire Wire Line
	8875 3075 9875 3075
Wire Wire Line
	9875 2875 9875 3325
Connection ~ 9875 3075
Wire Wire Line
	9025 1325 8875 1325
Wire Wire Line
	8875 1325 8875 3075
Connection ~ 9375 3075
Wire Wire Line
	9025 2425 8875 2425
Connection ~ 8875 2425
Wire Wire Line
	10225 2325 11025 2325
Wire Wire Line
	10225 2425 11025 2425
Wire Wire Line
	10225 1325 11025 1325
Wire Wire Line
	10225 1425 11025 1425
Wire Wire Line
	9025 1725 8175 1725
Wire Wire Line
	9025 1825 8175 1825
Wire Wire Line
	9025 1425 8175 1425
Wire Wire Line
	9775 2875 9775 2975
Wire Wire Line
	9775 2975 11025 2975
Wire Wire Line
	10225 1625 11025 1625
Wire Wire Line
	10225 2225 11025 2225
Wire Wire Line
	10225 1525 11025 1525
Wire Wire Line
	7600 750  7600 800 
Wire Wire Line
	7600 1300 7600 1350
Wire Wire Line
	7600 1850 7600 2000
Wire Wire Line
	7600 2000 6850 2000
Wire Wire Line
	7575 3400 7575 3500
Wire Wire Line
	7575 2900 7575 2850
Wire Wire Line
	7575 3900 7575 4000
Wire Wire Line
	7575 4000 7125 4000
Wire Wire Line
	3325 1175 3325 1575
Connection ~ 2875 1175
Wire Wire Line
	2875 1025 2875 1375
Wire Wire Line
	3775 1025 3775 1375
Connection ~ 3775 1875
Connection ~ 2875 1875
Wire Wire Line
	3325 1175 2875 1175
Wire Wire Line
	1700 6250 2100 6250
Wire Wire Line
	1900 6250 1900 6850
Wire Wire Line
	1900 6850 2050 6850
Connection ~ 1900 6250
Wire Wire Line
	2550 6850 2750 6850
Wire Wire Line
	2650 6900 2650 6850
Connection ~ 2650 6850
Wire Wire Line
	2650 7400 2650 7450
Wire Wire Line
	3050 6650 3050 6250
Connection ~ 3050 6250
Wire Wire Line
	3050 7050 3050 7250
Wire Wire Line
	3050 7250 3550 7250
Wire Wire Line
	2500 6250 3550 6250
Wire Notes Line
	675  2200 6575 2200
Wire Notes Line
	4950 2350 4950 3650
Wire Wire Line
	6100 4400 6100 4350
Wire Wire Line
	6100 4850 6100 4950
Connection ~ 4900 6900
Wire Wire Line
	4900 7200 5075 7200
Text GLabel 10675 1825 2    60   Input ~ 0
LINKED
Wire Wire Line
	10225 1825 10675 1825
Text Notes 10675 1975 0    60   ~ 0
Hi: linked
Text Notes 6075 975  0    60   ~ 0
Hi: auto-connecting\nLo: dis-connect
Text Notes 5025 7450 0    60   ~ 0
Hi: not charging\nLo: charging
NoConn ~ 10225 1325
NoConn ~ 10225 1425
NoConn ~ 9025 1425
NoConn ~ 9025 1825
$EndSCHEMATC
